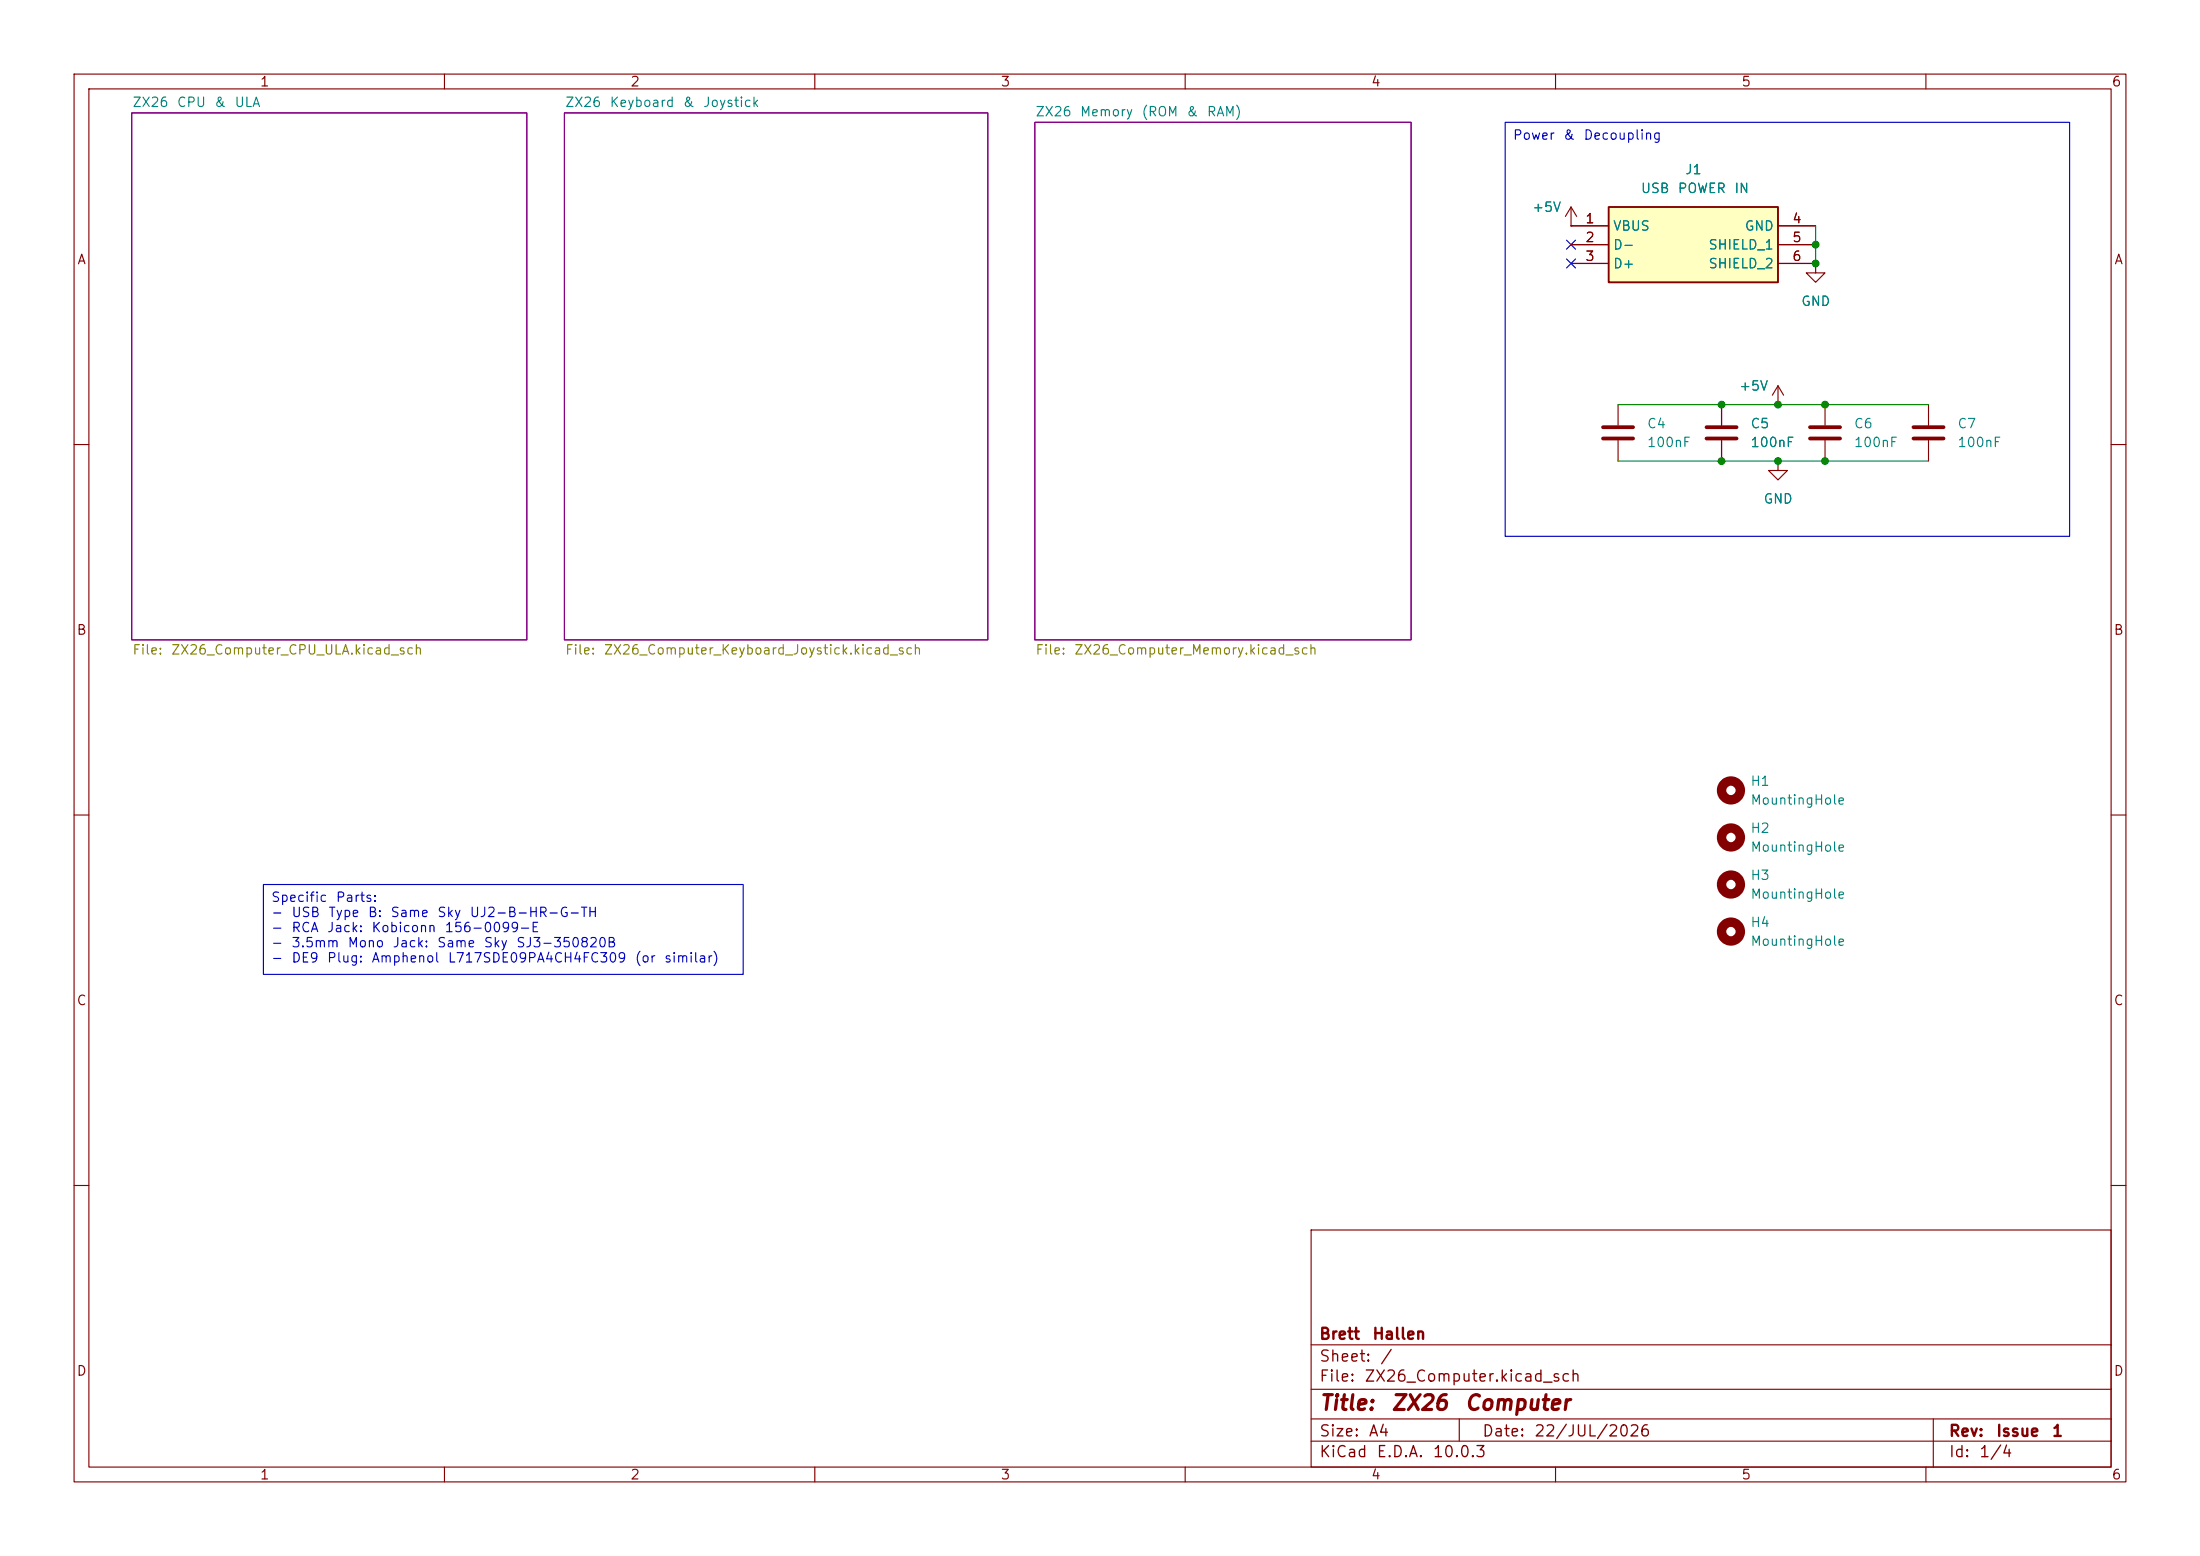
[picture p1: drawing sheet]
(kicad_sch
 (version 20260306)
 (generator "eeschema")
 (generator_version "10.0")
 (paper "A4")
 (title_block
  (title "ZX26 Computer")
  (date "22/JUL/2026")
  (rev "Issue 1")
  (company "Brett Hallen"))
 (lib_symbols
  (symbol "Clueless_Engineer:UJ2-B-HR-G-TH" (exclude_from_sim no) (in_bom yes) (on_board yes)
   (in_pos_files yes)
   (duplicate_pin_numbers_are_jumpers no)
   (property "Reference" "J" (at 29.21 7.62 0) (show_name no) (do_not_autoplace no) (effects (font (size 1.27 1.27)) (justify left top)))
   (property "Value" "UJ2-B-HR-G-TH" (at 29.21 5.08 0) (show_name no) (do_not_autoplace no) (effects (font (size 1.27 1.27)) (justify left top)))
   (property "Footprint" "Clueless_Engineer:UJ2BHRGTH" (at 29.21 -94.92 0) (show_name no) (do_not_autoplace no) (hide yes) (effects (font (size 1.27 1.27)) (justify left top)))
   (property "Datasheet" "https://www.sameskydevices.com/product/resource/uj2-b-hr-g-th.pdf" (at 29.21 -194.92 0) (show_name no) (do_not_autoplace no) (hide yes) (effects (font (size 1.27 1.27)) (justify left top)))
   (property "Description" "Type B, USB 2.0, 480 Mbps, 5 Vdc, 1.5 A, Right Angle, Through Hole Mounting Style, Through Hole Contact Pin Type, Board Lock, 0.6 in Plating Thickness, Black Insulator, Pick & Place, USB Receptacle" (at 0 0 0) (show_name no) (do_not_autoplace no) (hide yes) (effects (font (size 1.27 1.27))))
   (property "Height" "11.1" (at 29.21 -394.92 0) (show_name no) (do_not_autoplace no) (hide yes) (effects (font (size 1.27 1.27)) (justify left top)))
   (property "Mouser Part Number" "179-UJ2-B-HR-G-TH" (at 29.21 -494.92 0) (show_name no) (do_not_autoplace no) (hide yes) (effects (font (size 1.27 1.27)) (justify left top)))
   (property "Mouser Price/Stock" "https://www.mouser.co.uk/ProductDetail/Same-Sky/UJ2-B-HR-G-TH?qs=HoCaDK9Nz5cuzuu5C%2FN7nw%3D%3D" (at 29.21 -594.92 0) (show_name no) (do_not_autoplace no) (hide yes) (effects (font (size 1.27 1.27)) (justify left top)))
   (property "Manufacturer_Name" "Same Sky" (at 29.21 -694.92 0) (show_name no) (do_not_autoplace no) (hide yes) (effects (font (size 1.27 1.27)) (justify left top)))
   (property "Manufacturer_Part_Number" "UJ2-B-HR-G-TH" (at 29.21 -794.92 0) (show_name no) (do_not_autoplace no) (hide yes) (effects (font (size 1.27 1.27)) (justify left top)))
   (symbol "UJ2-B-HR-G-TH_1_1"
    (rectangle (start 5.08 2.54) (end 27.94 -7.62) (stroke (width 0.254) (type default)) (fill (type background)))
    (pin passive line (at 0 0 0) (length 5.08) (name "VBUS" (effects (font (size 1.27 1.27)))) (number "1" (effects (font (size 1.27 1.27)))))
    (pin passive line (at 0 -2.54 0) (length 5.08) (name "D-" (effects (font (size 1.27 1.27)))) (number "2" (effects (font (size 1.27 1.27)))))
    (pin passive line (at 0 -5.08 0) (length 5.08) (name "D+" (effects (font (size 1.27 1.27)))) (number "3" (effects (font (size 1.27 1.27)))))
    (pin passive line (at 33.02 0 180) (length 5.08) (name "GND" (effects (font (size 1.27 1.27)))) (number "4" (effects (font (size 1.27 1.27)))))
    (pin passive line (at 33.02 -2.54 180) (length 5.08) (name "SHIELD_1" (effects (font (size 1.27 1.27)))) (number "5" (effects (font (size 1.27 1.27)))))
    (pin passive line (at 33.02 -5.08 180) (length 5.08) (name "SHIELD_2" (effects (font (size 1.27 1.27)))) (number "6" (effects (font (size 1.27 1.27))))))
   (embedded_fonts no))
  (symbol "Device:C"
   (pin_numbers (hide yes))
   (pin_names
    (offset 0.254)) (exclude_from_sim no) (in_bom yes) (on_board yes)
   (in_pos_files yes)
   (duplicate_pin_numbers_are_jumpers no)
   (property "Reference" "C" (at 0.635 2.54 0) (show_name no) (do_not_autoplace no) (effects (font (size 1.27 1.27)) (justify left)))
   (property "Value" "C" (at 0.635 -2.54 0) (show_name no) (do_not_autoplace no) (effects (font (size 1.27 1.27)) (justify left)))
   (property "Footprint" "" (at 0.9652 -3.81 0) (show_name no) (do_not_autoplace no) (hide yes) (effects (font (size 1.27 1.27))))
   (property "Datasheet" "" (at 0 0 0) (show_name no) (do_not_autoplace no) (hide yes) (effects (font (size 1.27 1.27))))
   (property "Description" "Unpolarized capacitor" (at 0 0 0) (show_name no) (do_not_autoplace no) (hide yes) (effects (font (size 1.27 1.27))))
   (symbol "C_0_1"
    (polyline (pts (xy -2.032 0.762) (xy 2.032 0.762)) (stroke (width 0.508) (type default)) (fill (type none)))
    (polyline (pts (xy -2.032 -0.762) (xy 2.032 -0.762)) (stroke (width 0.508) (type default)) (fill (type none))))
   (symbol "C_1_1"
    (pin passive line (at 0 3.81 270) (length 2.794) (name "" (effects (font (size 1.27 1.27)))) (number "1" (effects (font (size 1.27 1.27)))))
    (pin passive line (at 0 -3.81 90) (length 2.794) (name "" (effects (font (size 1.27 1.27)))) (number "2" (effects (font (size 1.27 1.27))))))
   (embedded_fonts no))
  (symbol "Mechanical:MountingHole"
   (pin_names
    (offset 1.016)) (exclude_from_sim yes) (in_bom no) (on_board yes)
   (in_pos_files yes)
   (duplicate_pin_numbers_are_jumpers no)
   (property "Reference" "H" (at 0 5.08 0) (show_name no) (do_not_autoplace no) (effects (font (size 1.27 1.27))))
   (property "Value" "MountingHole" (at 0 3.175 0) (show_name no) (do_not_autoplace no) (effects (font (size 1.27 1.27))))
   (property "Footprint" "" (at 0 0 0) (show_name no) (do_not_autoplace no) (hide yes) (effects (font (size 1.27 1.27))))
   (property "Datasheet" "" (at 0 0 0) (show_name no) (do_not_autoplace no) (hide yes) (effects (font (size 1.27 1.27))))
   (property "Description" "Mounting Hole without connection" (at 0 0 0) (show_name no) (do_not_autoplace no) (hide yes) (effects (font (size 1.27 1.27))))
   (symbol "MountingHole_0_1"
    (circle (center 0 0) (radius 1.27) (stroke (width 1.27) (type default)) (fill (type none))))
   (embedded_fonts no))
  (symbol "power:+5V"
   (power global)
   (pin_numbers (hide yes))
   (pin_names
    (offset 0) (hide yes)) (exclude_from_sim no) (in_bom yes) (on_board yes)
   (in_pos_files yes)
   (duplicate_pin_numbers_are_jumpers no)
   (property "Reference" "#PWR" (at 0 -3.81 0) (show_name no) (do_not_autoplace no) (hide yes) (effects (font (size 1.27 1.27))))
   (property "Value" "+5V" (at 0 3.556 0) (show_name no) (do_not_autoplace no) (effects (font (size 1.27 1.27))))
   (property "Footprint" "" (at 0 0 0) (show_name no) (do_not_autoplace no) (hide yes) (effects (font (size 1.27 1.27))))
   (property "Datasheet" "" (at 0 0 0) (show_name no) (do_not_autoplace no) (hide yes) (effects (font (size 1.27 1.27))))
   (property "Description" "Power symbol creates a global label with name \"+5V\"" (at 0 0 0) (show_name no) (do_not_autoplace no) (hide yes) (effects (font (size 1.27 1.27))))
   (symbol "+5V_0_1"
    (polyline (pts (xy -0.762 1.27) (xy 0 2.54)) (stroke (width 0) (type default)) (fill (type none)))
    (polyline (pts (xy 0 2.54) (xy 0.762 1.27)) (stroke (width 0) (type default)) (fill (type none)))
    (polyline (pts (xy 0 0) (xy 0 2.54)) (stroke (width 0) (type default)) (fill (type none))))
   (symbol "+5V_1_1"
    (pin power_in line (at 0 0 90) (length 0) (name "" (effects (font (size 1.27 1.27)))) (number "1" (effects (font (size 1.27 1.27))))))
   (embedded_fonts no))
  (symbol "power:GND"
   (power global)
   (pin_numbers (hide yes))
   (pin_names
    (offset 0) (hide yes)) (exclude_from_sim no) (in_bom yes) (on_board yes)
   (in_pos_files yes)
   (duplicate_pin_numbers_are_jumpers no)
   (property "Reference" "#PWR" (at 0 -6.35 0) (show_name no) (do_not_autoplace no) (hide yes) (effects (font (size 1.27 1.27))))
   (property "Value" "GND" (at 0 -3.81 0) (show_name no) (do_not_autoplace no) (effects (font (size 1.27 1.27))))
   (property "Footprint" "" (at 0 0 0) (show_name no) (do_not_autoplace no) (hide yes) (effects (font (size 1.27 1.27))))
   (property "Datasheet" "" (at 0 0 0) (show_name no) (do_not_autoplace no) (hide yes) (effects (font (size 1.27 1.27))))
   (property "Description" "Power symbol creates a global label with name \"GND\" , ground" (at 0 0 0) (show_name no) (do_not_autoplace no) (hide yes) (effects (font (size 1.27 1.27))))
   (symbol "GND_0_1"
    (polyline (pts (xy 0 0) (xy 0 -1.27) (xy 1.27 -1.27) (xy 0 -2.54) (xy -1.27 -1.27) (xy 0 -1.27)) (stroke (width 0) (type default)) (fill (type none))))
   (symbol "GND_1_1"
    (pin power_in line (at 0 0 270) (length 0) (name "" (effects (font (size 1.27 1.27)))) (number "1" (effects (font (size 1.27 1.27))))))
   (embedded_fonts no)))
 (text_box "Specific Parts:\n- USB Type B: Same Sky UJ2-B-HR-G-TH\n- RCA Jack: Kobiconn 156-0099-E\n- 3.5mm Mono Jack: Same Sky SJ3-350820B\n- DE9 Plug: Amphenol L717SDE09PA4CH4FC309 (or similar)"
  (exclude_from_sim no)
  (at 35.56 119.38 0)
  (size 64.77 12.1268)
  (margins 0.9525 0.9525 0.9525 0.9525)
  (stroke (width 0) (type solid))
  (fill (type none))
  (effects (font (size 1.27 1.27)) (justify left top)))
 (text_box "Power & Decoupling"
  (exclude_from_sim no)
  (at 203.2 16.51 0)
  (size 76.2 55.88)
  (margins 0.9525 0.9525 0.9525 0.9525)
  (stroke (width 0) (type solid))
  (fill (type none))
  (effects (font (size 1.27 1.27)) (justify left top)))
 (junction
  (at 246.38 54.61)
  (diameter 0)
  (color 0 0 0 0))
 (junction
  (at 232.41 62.23)
  (diameter 0)
  (color 0 0 0 0))
 (junction
  (at 240.03 62.23)
  (diameter 0)
  (color 0 0 0 0))
 (junction
  (at 240.03 54.61)
  (diameter 0)
  (color 0 0 0 0))
 (junction
  (at 232.41 54.61)
  (diameter 0)
  (color 0 0 0 0))
 (junction
  (at 246.38 62.23)
  (diameter 0)
  (color 0 0 0 0))
 (junction
  (at 245.11 35.56)
  (diameter 0)
  (color 0 0 0 0))
 (junction
  (at 245.11 33.02)
  (diameter 0)
  (color 0 0 0 0))
 (no_connect
  (at 212.09 33.02))
 (no_connect
  (at 212.09 35.56))
 (wire
  (pts (xy 218.44 54.61) (xy 232.41 54.61))
  (stroke (width 0) (type default)))
 (wire
  (pts (xy 245.11 30.48) (xy 245.11 33.02))
  (stroke (width 0) (type default)))
 (wire
  (pts (xy 218.44 62.23) (xy 232.41 62.23))
  (stroke (width 0) (type default)))
 (wire
  (pts (xy 240.03 54.61) (xy 246.38 54.61))
  (stroke (width 0) (type default)))
 (wire
  (pts (xy 232.41 54.61) (xy 240.03 54.61))
  (stroke (width 0) (type default)))
 (wire
  (pts (xy 245.11 33.02) (xy 245.11 35.56))
  (stroke (width 0) (type default)))
 (wire
  (pts (xy 240.03 62.23) (xy 246.38 62.23))
  (stroke (width 0) (type default)))
 (wire
  (pts (xy 246.38 62.23) (xy 260.35 62.23))
  (stroke (width 0) (type default)))
 (wire
  (pts (xy 232.41 62.23) (xy 240.03 62.23))
  (stroke (width 0) (type default)))
 (wire
  (pts (xy 246.38 54.61) (xy 260.35 54.61))
  (stroke (width 0) (type default)))
 (symbol
  (lib_id "Mechanical:MountingHole")
  (at 233.68 106.68 0)
  (unit 1)
  (body_style 1)
  (exclude_from_sim yes)
  (in_bom no)
  (on_board yes)
  (in_pos_files yes)
  (dnp no)
  (fields_autoplaced yes)
  (property "Reference" "H1" (at 236.22 105.4099 0) (show_name no) (do_not_autoplace no) (effects (font (size 1.27 1.27)) (justify left)))
  (property "Value" "MountingHole" (at 236.22 107.9499 0) (show_name no) (do_not_autoplace no) (effects (font (size 1.27 1.27)) (justify left)))
  (property "Footprint" "MountingHole:MountingHole_3.2mm_M3" (at 233.68 106.68 0) (hide yes) (show_name no) (do_not_autoplace no) (effects (font (size 1.27 1.27))))
  (property "Datasheet" "" (at 233.68 106.68 0) (hide yes) (show_name no) (do_not_autoplace no) (effects (font (size 1.27 1.27))))
  (property "Description" "Mounting Hole without connection" (at 233.68 106.68 0) (hide yes) (show_name no) (do_not_autoplace no) (effects (font (size 1.27 1.27)))))
 (symbol
  (lib_id "power:+5V")
  (at 240.03 54.61 0)
  (unit 1)
  (body_style 1)
  (exclude_from_sim no)
  (in_bom yes)
  (on_board yes)
  (in_pos_files yes)
  (dnp no)
  (property "Reference" "#PWR023" (at 240.03 58.42 0) (hide yes) (show_name no) (do_not_autoplace no) (effects (font (size 1.27 1.27))))
  (property "Value" "+5V" (at 236.728 52.07 0) (show_name no) (do_not_autoplace no) (effects (font (size 1.27 1.27))))
  (property "Footprint" "" (at 240.03 54.61 0) (hide yes) (show_name no) (do_not_autoplace no) (effects (font (size 1.27 1.27))))
  (property "Datasheet" "" (at 240.03 54.61 0) (hide yes) (show_name no) (do_not_autoplace no) (effects (font (size 1.27 1.27))))
  (property "Description" "Power symbol creates a global label with name \"+5V\"" (at 240.03 54.61 0) (hide yes) (show_name no) (do_not_autoplace no) (effects (font (size 1.27 1.27))))
  (pin "1"))
 (symbol
  (lib_id "power:GND")
  (at 240.03 62.23 0)
  (unit 1)
  (body_style 1)
  (exclude_from_sim no)
  (in_bom yes)
  (on_board yes)
  (in_pos_files yes)
  (dnp no)
  (fields_autoplaced yes)
  (property "Reference" "#PWR024" (at 240.03 68.58 0) (hide yes) (show_name no) (do_not_autoplace no) (effects (font (size 1.27 1.27))))
  (property "Value" "GND" (at 240.03 67.31 0) (show_name no) (do_not_autoplace no) (effects (font (size 1.27 1.27))))
  (property "Footprint" "" (at 240.03 62.23 0) (hide yes) (show_name no) (do_not_autoplace no) (effects (font (size 1.27 1.27))))
  (property "Datasheet" "" (at 240.03 62.23 0) (hide yes) (show_name no) (do_not_autoplace no) (effects (font (size 1.27 1.27))))
  (property "Description" "Power symbol creates a global label with name \"GND\" , ground" (at 240.03 62.23 0) (hide yes) (show_name no) (do_not_autoplace no) (effects (font (size 1.27 1.27))))
  (pin "1"))
 (symbol
  (lib_id "power:+5V")
  (at 212.09 30.48 0)
  (unit 1)
  (body_style 1)
  (exclude_from_sim no)
  (in_bom yes)
  (on_board yes)
  (in_pos_files yes)
  (dnp no)
  (property "Reference" "#PWR026" (at 212.09 34.29 0) (hide yes) (show_name no) (do_not_autoplace no) (effects (font (size 1.27 1.27))))
  (property "Value" "+5V" (at 208.788 27.94 0) (show_name no) (do_not_autoplace no) (effects (font (size 1.27 1.27))))
  (property "Footprint" "" (at 212.09 30.48 0) (hide yes) (show_name no) (do_not_autoplace no) (effects (font (size 1.27 1.27))))
  (property "Datasheet" "" (at 212.09 30.48 0) (hide yes) (show_name no) (do_not_autoplace no) (effects (font (size 1.27 1.27))))
  (property "Description" "Power symbol creates a global label with name \"+5V\"" (at 212.09 30.48 0) (hide yes) (show_name no) (do_not_autoplace no) (effects (font (size 1.27 1.27))))
  (pin "1"))
 (symbol
  (lib_id "Mechanical:MountingHole")
  (at 233.68 113.03 0)
  (unit 1)
  (body_style 1)
  (exclude_from_sim yes)
  (in_bom no)
  (on_board yes)
  (in_pos_files yes)
  (dnp no)
  (fields_autoplaced yes)
  (property "Reference" "H2" (at 236.22 111.7599 0) (show_name no) (do_not_autoplace no) (effects (font (size 1.27 1.27)) (justify left)))
  (property "Value" "MountingHole" (at 236.22 114.2999 0) (show_name no) (do_not_autoplace no) (effects (font (size 1.27 1.27)) (justify left)))
  (property "Footprint" "MountingHole:MountingHole_3.2mm_M3" (at 233.68 113.03 0) (hide yes) (show_name no) (do_not_autoplace no) (effects (font (size 1.27 1.27))))
  (property "Datasheet" "" (at 233.68 113.03 0) (hide yes) (show_name no) (do_not_autoplace no) (effects (font (size 1.27 1.27))))
  (property "Description" "Mounting Hole without connection" (at 233.68 113.03 0) (hide yes) (show_name no) (do_not_autoplace no) (effects (font (size 1.27 1.27)))))
 (symbol
  (lib_id "Device:C")
  (at 246.38 58.42 0)
  (unit 1)
  (body_style 1)
  (exclude_from_sim no)
  (in_bom yes)
  (on_board yes)
  (in_pos_files yes)
  (dnp no)
  (fields_autoplaced yes)
  (property "Reference" "C6" (at 250.19 57.1499 0) (show_name no) (do_not_autoplace no) (effects (font (size 1.27 1.27)) (justify left)))
  (property "Value" "100nF" (at 250.19 59.6899 0) (show_name no) (do_not_autoplace no) (effects (font (size 1.27 1.27)) (justify left)))
  (property "Footprint" "Capacitor_THT:C_Disc_D3.8mm_W2.6mm_P2.50mm" (at 247.3452 62.23 0) (hide yes) (show_name no) (do_not_autoplace no) (effects (font (size 1.27 1.27))))
  (property "Datasheet" "" (at 246.38 58.42 0) (hide yes) (show_name no) (do_not_autoplace no) (effects (font (size 1.27 1.27))))
  (property "Description" "Unpolarized capacitor" (at 246.38 58.42 0) (hide yes) (show_name no) (do_not_autoplace no) (effects (font (size 1.27 1.27))))
  (pin "2")
  (pin "1"))
 (symbol
  (lib_id "Device:C")
  (at 218.44 58.42 0)
  (unit 1)
  (body_style 1)
  (exclude_from_sim no)
  (in_bom yes)
  (on_board yes)
  (in_pos_files yes)
  (dnp no)
  (fields_autoplaced yes)
  (property "Reference" "C4" (at 222.25 57.1499 0) (show_name no) (do_not_autoplace no) (effects (font (size 1.27 1.27)) (justify left)))
  (property "Value" "100nF" (at 222.25 59.6899 0) (show_name no) (do_not_autoplace no) (effects (font (size 1.27 1.27)) (justify left)))
  (property "Footprint" "Capacitor_THT:C_Disc_D3.8mm_W2.6mm_P2.50mm" (at 219.4052 62.23 0) (hide yes) (show_name no) (do_not_autoplace no) (effects (font (size 1.27 1.27))))
  (property "Datasheet" "" (at 218.44 58.42 0) (hide yes) (show_name no) (do_not_autoplace no) (effects (font (size 1.27 1.27))))
  (property "Description" "Unpolarized capacitor" (at 218.44 58.42 0) (hide yes) (show_name no) (do_not_autoplace no) (effects (font (size 1.27 1.27))))
  (pin "2")
  (pin "1"))
 (symbol
  (lib_id "Mechanical:MountingHole")
  (at 233.68 125.73 0)
  (unit 1)
  (body_style 1)
  (exclude_from_sim yes)
  (in_bom no)
  (on_board yes)
  (in_pos_files yes)
  (dnp no)
  (fields_autoplaced yes)
  (property "Reference" "H4" (at 236.22 124.4599 0) (show_name no) (do_not_autoplace no) (effects (font (size 1.27 1.27)) (justify left)))
  (property "Value" "MountingHole" (at 236.22 126.9999 0) (show_name no) (do_not_autoplace no) (effects (font (size 1.27 1.27)) (justify left)))
  (property "Footprint" "MountingHole:MountingHole_3.2mm_M3" (at 233.68 125.73 0) (hide yes) (show_name no) (do_not_autoplace no) (effects (font (size 1.27 1.27))))
  (property "Datasheet" "" (at 233.68 125.73 0) (hide yes) (show_name no) (do_not_autoplace no) (effects (font (size 1.27 1.27))))
  (property "Description" "Mounting Hole without connection" (at 233.68 125.73 0) (hide yes) (show_name no) (do_not_autoplace no) (effects (font (size 1.27 1.27)))))
 (symbol
  (lib_id "Mechanical:MountingHole")
  (at 233.68 119.38 0)
  (unit 1)
  (body_style 1)
  (exclude_from_sim yes)
  (in_bom no)
  (on_board yes)
  (in_pos_files yes)
  (dnp no)
  (fields_autoplaced yes)
  (property "Reference" "H3" (at 236.22 118.1099 0) (show_name no) (do_not_autoplace no) (effects (font (size 1.27 1.27)) (justify left)))
  (property "Value" "MountingHole" (at 236.22 120.6499 0) (show_name no) (do_not_autoplace no) (effects (font (size 1.27 1.27)) (justify left)))
  (property "Footprint" "MountingHole:MountingHole_3.2mm_M3" (at 233.68 119.38 0) (hide yes) (show_name no) (do_not_autoplace no) (effects (font (size 1.27 1.27))))
  (property "Datasheet" "" (at 233.68 119.38 0) (hide yes) (show_name no) (do_not_autoplace no) (effects (font (size 1.27 1.27))))
  (property "Description" "Mounting Hole without connection" (at 233.68 119.38 0) (hide yes) (show_name no) (do_not_autoplace no) (effects (font (size 1.27 1.27)))))
 (symbol
  (lib_id "Clueless_Engineer:UJ2-B-HR-G-TH")
  (at 212.09 30.48 0)
  (unit 1)
  (body_style 1)
  (exclude_from_sim no)
  (in_bom yes)
  (on_board yes)
  (in_pos_files yes)
  (dnp no)
  (fields_autoplaced yes)
  (property "Reference" "J1" (at 228.6 22.86 0) (show_name no) (do_not_autoplace no) (effects (font (size 1.27 1.27))))
  (property "Value" "USB POWER IN" (at 228.6 25.4 0) (show_name no) (do_not_autoplace no) (effects (font (size 1.27 1.27))))
  (property "Footprint" "Clueless_Engineer:UJ2BHRGTH" (at 241.3 125.4 0) (hide yes) (show_name no) (do_not_autoplace no) (effects (font (size 1.27 1.27)) (justify left top)))
  (property "Datasheet" "https://www.sameskydevices.com/product/resource/uj2-b-hr-g-th.pdf" (at 241.3 225.4 0) (hide yes) (show_name no) (do_not_autoplace no) (effects (font (size 1.27 1.27)) (justify left top)))
  (property "Description" "Type B, USB 2.0, 480 Mbps, 5 Vdc, 1.5 A, Right Angle, Through Hole Mounting Style, Through Hole Contact Pin Type, Board Lock, 0.6 in Plating Thickness, Black Insulator, Pick & Place, USB Receptacle" (at 212.09 30.48 0) (hide yes) (show_name no) (do_not_autoplace no) (effects (font (size 1.27 1.27))))
  (property "Height" "11.1" (at 241.3 425.4 0) (hide yes) (show_name no) (do_not_autoplace no) (effects (font (size 1.27 1.27)) (justify left top)))
  (property "Mouser Part Number" "179-UJ2-B-HR-G-TH" (at 241.3 525.4 0) (hide yes) (show_name no) (do_not_autoplace no) (effects (font (size 1.27 1.27)) (justify left top)))
  (property "Mouser Price/Stock" "https://www.mouser.co.uk/ProductDetail/Same-Sky/UJ2-B-HR-G-TH?qs=HoCaDK9Nz5cuzuu5C%2FN7nw%3D%3D" (at 241.3 625.4 0) (hide yes) (show_name no) (do_not_autoplace no) (effects (font (size 1.27 1.27)) (justify left top)))
  (property "Manufacturer_Name" "Same Sky" (at 241.3 725.4 0) (hide yes) (show_name no) (do_not_autoplace no) (effects (font (size 1.27 1.27)) (justify left top)))
  (property "Manufacturer_Part_Number" "UJ2-B-HR-G-TH" (at 241.3 825.4 0) (hide yes) (show_name no) (do_not_autoplace no) (effects (font (size 1.27 1.27)) (justify left top)))
  (pin "4")
  (pin "5")
  (pin "3")
  (pin "2")
  (pin "6")
  (pin "1"))
 (symbol
  (lib_id "Device:C")
  (at 260.35 58.42 0)
  (unit 1)
  (body_style 1)
  (exclude_from_sim no)
  (in_bom yes)
  (on_board yes)
  (in_pos_files yes)
  (dnp no)
  (fields_autoplaced yes)
  (property "Reference" "C7" (at 264.16 57.1499 0) (show_name no) (do_not_autoplace no) (effects (font (size 1.27 1.27)) (justify left)))
  (property "Value" "100nF" (at 264.16 59.6899 0) (show_name no) (do_not_autoplace no) (effects (font (size 1.27 1.27)) (justify left)))
  (property "Footprint" "Capacitor_THT:C_Disc_D3.8mm_W2.6mm_P2.50mm" (at 261.3152 62.23 0) (hide yes) (show_name no) (do_not_autoplace no) (effects (font (size 1.27 1.27))))
  (property "Datasheet" "" (at 260.35 58.42 0) (hide yes) (show_name no) (do_not_autoplace no) (effects (font (size 1.27 1.27))))
  (property "Description" "Unpolarized capacitor" (at 260.35 58.42 0) (hide yes) (show_name no) (do_not_autoplace no) (effects (font (size 1.27 1.27))))
  (pin "2")
  (pin "1"))
 (symbol
  (lib_id "power:GND")
  (at 245.11 35.56 0)
  (unit 1)
  (body_style 1)
  (exclude_from_sim no)
  (in_bom yes)
  (on_board yes)
  (in_pos_files yes)
  (dnp no)
  (fields_autoplaced yes)
  (property "Reference" "#PWR025" (at 245.11 41.91 0) (hide yes) (show_name no) (do_not_autoplace no) (effects (font (size 1.27 1.27))))
  (property "Value" "GND" (at 245.11 40.64 0) (show_name no) (do_not_autoplace no) (effects (font (size 1.27 1.27))))
  (property "Footprint" "" (at 245.11 35.56 0) (hide yes) (show_name no) (do_not_autoplace no) (effects (font (size 1.27 1.27))))
  (property "Datasheet" "" (at 245.11 35.56 0) (hide yes) (show_name no) (do_not_autoplace no) (effects (font (size 1.27 1.27))))
  (property "Description" "Power symbol creates a global label with name \"GND\" , ground" (at 245.11 35.56 0) (hide yes) (show_name no) (do_not_autoplace no) (effects (font (size 1.27 1.27))))
  (pin "1"))
 (symbol
  (lib_id "Device:C")
  (at 232.41 58.42 0)
  (unit 1)
  (body_style 1)
  (exclude_from_sim no)
  (in_bom yes)
  (on_board yes)
  (in_pos_files yes)
  (dnp no)
  (fields_autoplaced yes)
  (property "Reference" "C5" (at 236.22 57.1499 0) (show_name no) (do_not_autoplace no) (effects (font (size 1.27 1.27)) (justify left)))
  (property "Value" "100nF" (at 236.22 59.6899 0) (show_name no) (do_not_autoplace no) (effects (font (size 1.27 1.27)) (justify left)))
  (property "Footprint" "Capacitor_THT:C_Disc_D3.8mm_W2.6mm_P2.50mm" (at 233.3752 62.23 0) (hide yes) (show_name no) (do_not_autoplace no) (effects (font (size 1.27 1.27))))
  (property "Datasheet" "" (at 232.41 58.42 0) (hide yes) (show_name no) (do_not_autoplace no) (effects (font (size 1.27 1.27))))
  (property "Description" "Unpolarized capacitor" (at 232.41 58.42 0) (hide yes) (show_name no) (do_not_autoplace no) (effects (font (size 1.27 1.27))))
  (pin "2")
  (pin "1"))
 (sheet
  (at 76.2 15.24)
  (size 57.15 71.12)
  (exclude_from_sim no)
  (in_bom yes)
  (on_board yes)
  (dnp no)
  (fields_autoplaced yes)
  (stroke (width 0.1524) (type solid))
  (fill (color 0 0 0 0))
  (property "Sheetname" "ZX26 Keyboard & Joystick" (at 76.2 14.5284 0) (show_name no) (do_not_autoplace no) (effects (font (size 1.27 1.27)) (justify left bottom)))
  (property "Sheetfile" "ZX26_Computer_Keyboard_Joystick.kicad_sch" (at 76.2 86.9446 0) (show_name no) (do_not_autoplace no) (effects (font (size 1.27 1.27)) (justify left top))))
 (sheet
  (at 139.7 16.51)
  (size 50.8 69.85)
  (exclude_from_sim no)
  (in_bom yes)
  (on_board yes)
  (dnp no)
  (fields_autoplaced yes)
  (stroke (width 0.1524) (type solid))
  (fill (color 0 0 0 0))
  (property "Sheetname" "ZX26 Memory (ROM & RAM)" (at 139.7 15.7984 0) (show_name no) (do_not_autoplace no) (effects (font (size 1.27 1.27)) (justify left bottom)))
  (property "Sheetfile" "ZX26_Computer_Memory.kicad_sch" (at 139.7 86.9446 0) (show_name no) (do_not_autoplace no) (effects (font (size 1.27 1.27)) (justify left top))))
 (sheet
  (at 17.78 15.24)
  (size 53.34 71.12)
  (exclude_from_sim no)
  (in_bom yes)
  (on_board yes)
  (dnp no)
  (fields_autoplaced yes)
  (stroke (width 0.1524) (type solid))
  (fill (color 0 0 0 0))
  (property "Sheetname" "ZX26 CPU & ULA" (at 17.78 14.5284 0) (show_name no) (do_not_autoplace no) (effects (font (size 1.27 1.27)) (justify left bottom)))
  (property "Sheetfile" "ZX26_Computer_CPU_ULA.kicad_sch" (at 17.78 86.9446 0) (show_name no) (do_not_autoplace no) (effects (font (size 1.27 1.27)) (justify left top))))
 (sheet_instances
  (path ""
   (page "1")))
 (embedded_fonts no))
